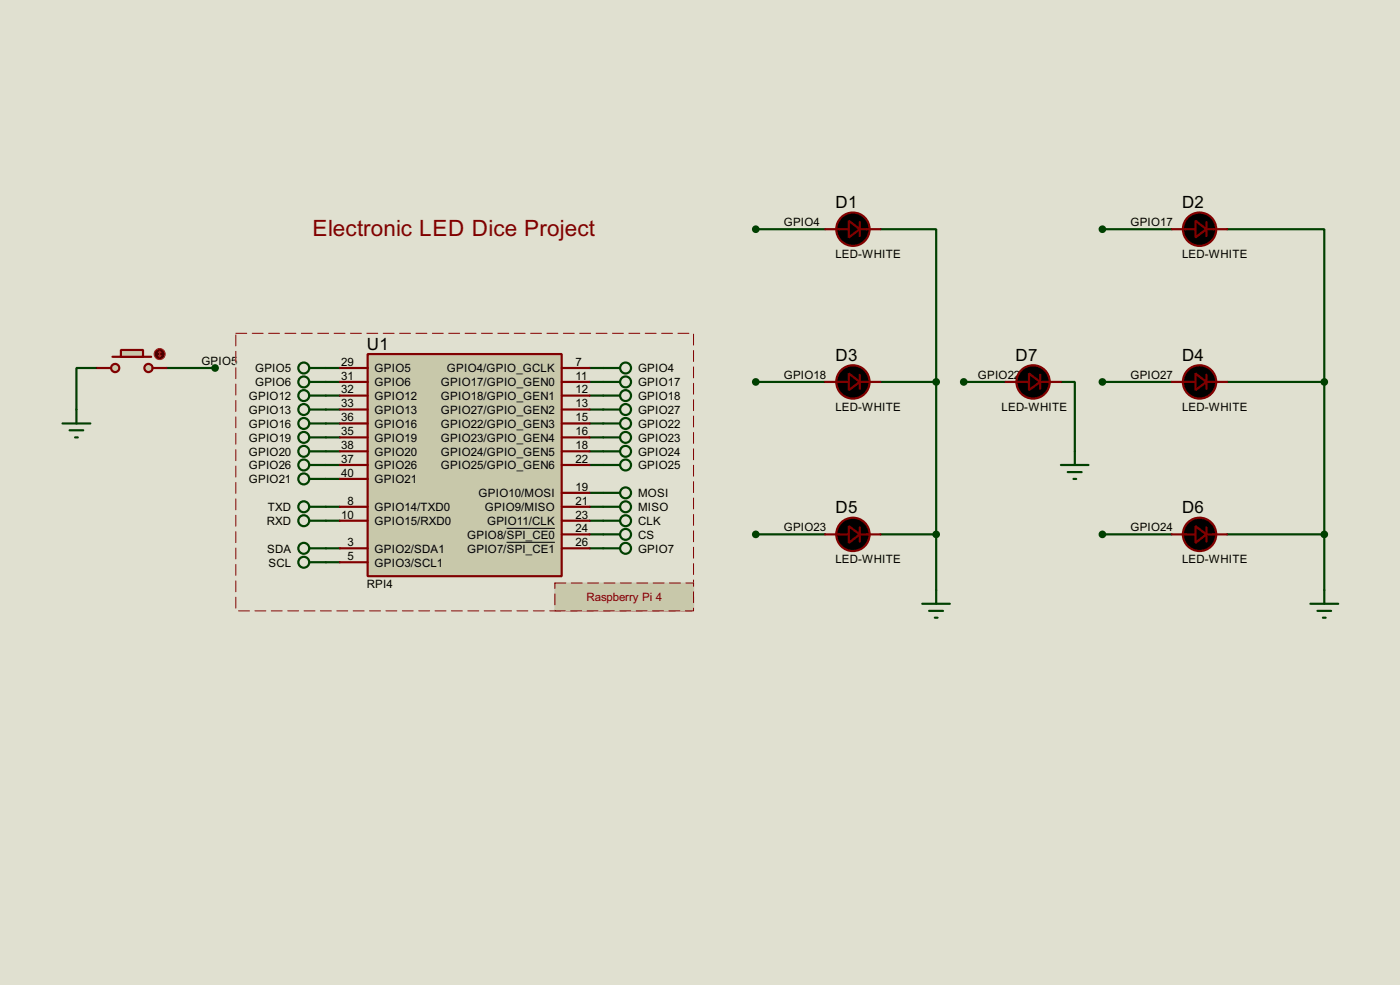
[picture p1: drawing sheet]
<svg xmlns="http://www.w3.org/2000/svg" width="256mm" height="180mm" viewBox="0 0 256 180" stroke-linecap="round" stroke-linejoin="round" font-family="sans-serif">
<path d="M0 0h256.5v180.3h-256.5z" fill="#e0e0d0"/>
<g fill="none" stroke="#004000" stroke-width=".4">
<path d="M138.5 42h12.7M161.3 42h10.2v27.9M202 42h12.7M224.8 42h17.8v27.9M17.8 67.4h-3.8v7.6M30.5 67.4h8.9M59.7 67.4h2.6M59.7 69.9h2.6M59.7 75h2.6M59.7 72.4h2.6M59.7 77.5h2.6M108 67.4h2.5"/>
<path d="M108 69.9h2.5M108 75h2.5M108 72.4h2.5M108 77.5h2.5M138.5 69.9h12.7M161.3 69.9h10.2M171.5 69.9v38.1M176.6 69.9h7.6M194.4 69.9h2.5v12.7M202 69.9h12.7M224.8 69.9h17.8M242.6 69.9v38.1"/>
<path d="M59.7 80.1h2.6M59.7 85.1h2.6M59.7 95.3h2.6M59.7 82.6h2.6M59.7 87.7h2.6M59.7 92.8h2.6M108 80.1h2.5M108 85.1h2.5M108 95.3h2.5M108 82.6h2.5M108 92.8h2.5M108 90.2h2.5"/>
<path d="M108 97.8h2.5M138.5 97.8h12.7M161.3 97.8h10.2M202 97.8h12.7M224.8 97.8h17.8M59.7 100.4h2.6M59.7 102.9h2.6M108 100.4h2.5"/>
</g>
<path d="M43.2 61h83.9v50.8h-83.9z" fill="none" stroke="#e0e0d0" stroke-width=".18"/>
<path d="M43.2 61h83.9v50.8h-83.9z" fill="none" stroke="#800000" stroke-width=".18" stroke-dasharray="2 1"/>
<g fill="#c8c8aa">
<path d="M101.7 106.7h25.4v5.1h-25.4z" fill-rule="evenodd"/>
<path d="M101.7 106.7h25.4v5.1h-25.4z" fill-rule="evenodd"/>
</g>
<path d="M101.7 106.7h25.4v5.1h-25.4z" fill="none" stroke="#c8c8aa" stroke-width=".18"/>
<path d="M101.7 106.7h25.4v5.1h-25.4z" fill="none" stroke="#800000" stroke-width=".18" stroke-dasharray="2 1"/>
<path d="M67.4 64.8h35.5v40.7h-35.5z" fill="#c8c8aa" stroke="#800000" stroke-width=".4"/>
<g fill="none" stroke="#800000" stroke-width=".4">
<path d="M151.2 42h4.3M157.5 40.7v2.5M157.5 42h3.8M214.7 42h4.3M221 42h3.8M221 40.7v2.5M62.3 67.4h5.1M62.3 69.9h5.1M62.3 75h5.1M62.3 77.5h5.1M62.3 72.4h5.1M102.9 67.4h5.1"/>
<path d="M102.9 69.9h5.1M102.9 75h5.1M102.9 77.5h5.1M102.9 72.4h5.1M151.2 69.9h4.3M157.5 69.9h3.8M157.5 68.6v2.6M184.2 69.9h4.3M190.6 69.9h3.8M190.6 68.6v2.6M214.7 69.9h4.3M221 69.9h3.8"/>
<path d="M221 68.6v2.6M62.3 92.8h5.1M62.3 95.3h5.1M62.3 80.1h5.1M62.3 85.1h5.1M62.3 82.6h5.1M62.3 87.7h5.1M102.9 90.2h5.1M102.9 92.8h5.1M102.9 95.3h5.1M102.9 80.1h5.1M102.9 85.1h5.1"/>
<path d="M102.9 82.6h5.1M102.9 97.8h5.1M151.2 97.8h4.3M157.5 97.8h3.8M157.5 96.6v2.5M214.7 97.8h4.3M221 97.8h3.8M221 96.6v2.5M62.3 100.4h5.1M62.3 102.9h5.1M102.9 100.4h5.1"/>
</g>
<path d="M92.8 96.7h8.9M92.8 99.3h8.9" fill="none" stroke="#000" stroke-width=".18"/>
<g fill="none" stroke="#004000" stroke-width=".4">
<path d="M56.7 67.4h3M56.7 69.9h3M56.7 75h3M56.7 72.4h3M56.7 77.5h3M110.5 67.4h3.1M110.5 69.9h3.1M110.5 75h3.1M110.5 72.4h3.1M110.5 77.5h3.1M56.7 80.1h3M56.7 85.1h3"/>
<path d="M56.7 95.3h3M56.7 82.6h3M56.7 87.7h3M56.7 92.8h3M110.5 80.1h3.1M110.5 85.1h3.1M110.5 95.3h3.1M110.5 82.6h3.1M110.5 92.8h3.1M110.5 90.2h3.1M110.5 97.8h3.1M194.4 85.1h5"/>
<path d="M195.6 86.4h2.6M196.7 87.7h.5M196.9 82.6v2.5M56.7 100.4h3M56.7 102.9h3M110.5 100.4h3.1M169 110.5h5M170.2 111.8h2.6M171.3 113.1h.5M171.5 108v2.5M240.1 110.5h5.1M241.4 111.8h2.5"/>
<path d="M242.4 113.1h.5M242.6 108v2.5"/>
<circle cx="55.6" cy="67.4" r="1"/>
<circle cx="55.6" cy="69.9" r="1"/>
<circle cx="55.6" cy="72.4" r="1"/>
<circle cx="55.6" cy="77.5" r="1"/>
<circle cx="55.6" cy="75" r="1"/>
<circle cx="114.6" cy="67.4" r="1"/>
<circle cx="114.6" cy="72.4" r="1"/>
<circle cx="114.6" cy="75" r="1"/>
<circle cx="114.6" cy="77.5" r="1"/>
<circle cx="114.6" cy="69.9" r="1"/>
<circle cx="55.6" cy="92.8" r="1"/>
<circle cx="55.6" cy="82.6" r="1"/>
<circle cx="55.6" cy="95.3" r="1"/>
<circle cx="55.6" cy="87.7" r="1"/>
<circle cx="55.6" cy="85.1" r="1"/>
<circle cx="55.6" cy="80.1" r="1"/>
<circle cx="114.6" cy="82.6" r="1"/>
<circle cx="114.6" cy="80.1" r="1"/>
<circle cx="114.6" cy="85.1" r="1"/>
<circle cx="114.6" cy="97.8" r="1"/>
<circle cx="114.6" cy="90.2" r="1"/>
<circle cx="114.6" cy="95.3" r="1"/>
<circle cx="114.6" cy="92.8" r="1"/>
<circle cx="55.6" cy="102.9" r="1"/>
<circle cx="55.6" cy="100.4" r="1"/>
<circle cx="114.6" cy="100.4" r="1"/>
</g>
<g fill="#000" stroke="#800000" stroke-width=".4">
<path d="M155.5 40.4l2 1.6-2 1.5zM219 40.4l2 1.6-2 1.5zM155.5 68.4l2 1.5-2 1.5zM188.5 68.4l2.1 1.5-2.1 1.5zM219 68.4l2 1.5-2 1.5zM155.5 96.3l2 1.5-2 1.6zM219 96.3l2 1.5-2 1.6z"/>
<circle cx="156.2" cy="42" r="3.1"/>
<circle cx="219.7" cy="42" r="3.1"/>
<circle cx="156.2" cy="69.9" r="3.1"/>
<circle cx="189.2" cy="69.9" r="3.1"/>
<circle cx="219.7" cy="69.9" r="3.1"/>
<circle cx="156.2" cy="97.8" r="3.1"/>
<circle cx="219.7" cy="97.8" r="3.1"/>
</g>
<g fill="#004000" stroke="#004000" stroke-width=".4">
<circle cx="138.4" cy="42" r=".5"/>
<circle cx="201.9" cy="42" r=".5"/>
<circle cx="176.5" cy="69.9" r=".5"/>
<circle cx="201.9" cy="69.9" r=".5"/>
<circle cx="201.9" cy="97.8" r=".5"/>
<circle cx="138.4" cy="97.8" r=".5"/>
<circle cx="138.4" cy="69.9" r=".5"/>
<circle cx="171.5" cy="69.9" r=".5"/>
<circle cx="171.5" cy="97.8" r=".5"/>
<circle cx="242.6" cy="69.9" r=".5"/>
<circle cx="242.6" cy="97.8" r=".5"/>
</g>
<g fill="#c8c8aa" stroke="#800000" stroke-width=".4">
<circle cx="27.2" cy="67.4" r=".75"/>
<circle cx="21.1" cy="67.4" r=".75"/>
</g>
<path d="M20.6 65.3h7.1" fill="none" stroke="#800000" stroke-width=".4"/>
<path d="M22.2 64.1h4v1.2h-4z" fill="#c8c8aa" stroke="#800000" stroke-width=".4"/>
<path d="M17.8 67.4h2.6M28 67.4h2.5" fill="none" stroke="#800000" stroke-width=".4"/>
<circle cx="29.2" cy="64.8" r="1" fill="#400000" stroke="#f00" stroke-width=".2"/>
<path d="M29 65.1l.3 .2M29.3 64.3v1M29.3 64.3l-.3 .3M29.3 64.3l.2 .3M29.5 65.1l-.2 .2" fill="none" stroke="#f00" stroke-width=".2"/>
<circle cx="39.4" cy="67.4" r=".5" fill="#004000" stroke="#004000" stroke-width=".4"/>
<path d="M11.5 77.5h5.1M12.8 78.8h2.5M14 75v2.5M13.8 80.1h.5" fill="none" stroke="#004000" stroke-width=".4"/>
<text font-size="4.6" fill="#800000" x="57.3" y="43.2">Electronic LED Dice Project</text>
<g font-size="3.5">
<text x="153.1" y="38.1">D1</text>
<text x="216.6" y="38.1">D2</text>
<text x="67.2" y="64">U1</text>
<text x="153.1" y="66.1">D3</text>
<text x="186.1" y="66.1">D7</text>
<text x="216.6" y="66.1">D4</text>
<text x="153.1" y="94">D5</text>
<text x="216.6" y="94">D6</text>
</g>
<g font-size="2.4">
<text x="143.6" y="41.3">GPIO4</text>
<text x="207.1" y="41.3">GPIO17</text>
<text x="153" y="47.2">LED-WHITE</text>
<text x="216.5" y="47.2">LED-WHITE</text>
<text x="36.9" y="66.7">GPIO5</text>
<text x="46.7" y="68.1">GPIO5</text>
<text x="46.7" y="70.7">GPIO6</text>
<text x="62.5" y="67">29</text>
<text x="62.5" y="69.5">31</text>
<text x="62.5" y="72">32</text>
<text x="68.6" y="68.1">GPIO5</text>
<text x="68.6" y="70.7">GPIO6</text>
<text x="80.8" y="70.7">GPIO17/GPIO_GEN0</text>
<text x="81.9" y="68.1">GPIO4/GPIO_GCLK</text>
<text x="105.5" y="67">7</text>
<text x="105.5" y="69.5">11</text>
<text x="105.5" y="72">12</text>
<text x="116.9" y="68.1">GPIO4</text>
<text x="116.9" y="70.7">GPIO17</text>
<text x="143.6" y="69.3">GPIO18</text>
<text x="179.1" y="69.3">GPIO22</text>
<text x="207.1" y="69.3">GPIO27</text>
<text x="45.6" y="75.8">GPIO13</text>
<text x="45.6" y="73.2">GPIO12</text>
<text x="62.5" y="74.6">33</text>
<text x="62.5" y="77.1">36</text>
<text x="68.6" y="75.8">GPIO13</text>
<text x="68.6" y="73.2">GPIO12</text>
<text x="80.8" y="75.8">GPIO27/GPIO_GEN2</text>
<text x="80.8" y="73.2">GPIO18/GPIO_GEN1</text>
<text x="105.5" y="74.6">13</text>
<text x="105.5" y="77.1">15</text>
<text x="116.9" y="75.8">GPIO27</text>
<text x="116.9" y="73.2">GPIO18</text>
<text x="153" y="75.1">LED-WHITE</text>
<text x="183.5" y="75.1">LED-WHITE</text>
<text x="216.5" y="75.1">LED-WHITE</text>
<text x="45.6" y="80.8">GPIO19</text>
<text x="45.6" y="78.3">GPIO16</text>
<text x="45.6" y="83.4">GPIO20</text>
<text x="62.5" y="79.7">35</text>
<text x="62.5" y="82.2">38</text>
<text x="68.6" y="80.8">GPIO19</text>
<text x="68.6" y="78.3">GPIO16</text>
<text x="68.6" y="83.4">GPIO20</text>
<text x="80.8" y="78.3">GPIO22/GPIO_GEN3</text>
<text x="80.8" y="80.8">GPIO23/GPIO_GEN4</text>
<text x="80.8" y="83.4">GPIO24/GPIO_GEN5</text>
<text x="105.5" y="79.7">16</text>
<text x="105.5" y="82.2">18</text>
<text x="116.9" y="78.3">GPIO22</text>
<text x="116.9" y="80.8">GPIO23</text>
<text x="116.9" y="83.4">GPIO24</text>
<text x="45.6" y="85.9">GPIO26</text>
<text x="45.6" y="88.5">GPIO21</text>
<text x="62.5" y="84.7">37</text>
<text x="62.5" y="87.3">40</text>
<text x="68.6" y="85.9">GPIO26</text>
<text x="68.6" y="88.5">GPIO21</text>
<text x="80.8" y="85.9">GPIO25/GPIO_GEN6</text>
<text x="105.5" y="89.8">19</text>
<text x="105.5" y="84.7">22</text>
<text x="116.9" y="85.9">GPIO25</text>
<text x="49.1" y="93.6">TXD</text>
<text x="62.5" y="94.9">10</text>
<text x="63.7" y="92.4">8</text>
<text x="68.6" y="93.6">GPIO14/TXD0</text>
<text x="87.7" y="91">GPIO10/MOSI</text>
<text x="88.8" y="93.6">GPIO9/MISO</text>
<text x="105.5" y="92.4">21</text>
<text x="105.5" y="94.9">23</text>
<text x="116.9" y="91">MOSI</text>
<text x="116.9" y="93.6">MISO</text>
<text x="48.9" y="96.1">RXD</text>
<text x="48.9" y="101.2">SDA</text>
<text x="63.7" y="100">3</text>
<text x="68.6" y="101.2">GPIO2/SDA1</text>
<text x="68.6" y="96.1">GPIO15/RXD0</text>
<text x="85.6" y="98.6">GPIO8/SPI_CE0</text>
<text x="85.6" y="101.2">GPIO7/SPI_CE1</text>
<text x="89.2" y="96.1">GPIO11/CLK</text>
<text x="105.5" y="97.4">24</text>
<text x="105.5" y="100">26</text>
<text x="116.9" y="96.1">CLK</text>
<text x="116.9" y="98.6">CS</text>
<text x="116.9" y="101.2">GPIO7</text>
<text x="143.6" y="97.2">GPIO23</text>
<text x="207.1" y="97.2">GPIO24</text>
<text x="49.2" y="103.7">SCL</text>
<text x="63.7" y="102.5">5</text>
<text x="67.2" y="107.7">RPI4</text>
<text x="68.6" y="103.7">GPIO3/SCL1</text>
<text x="153" y="103.1">LED-WHITE</text>
<text x="216.5" y="103.1">LED-WHITE</text>
</g>
<text font-size="2.4" fill="#800000" x="107.4" y="110">Raspberry Pi 4</text>
</svg>
